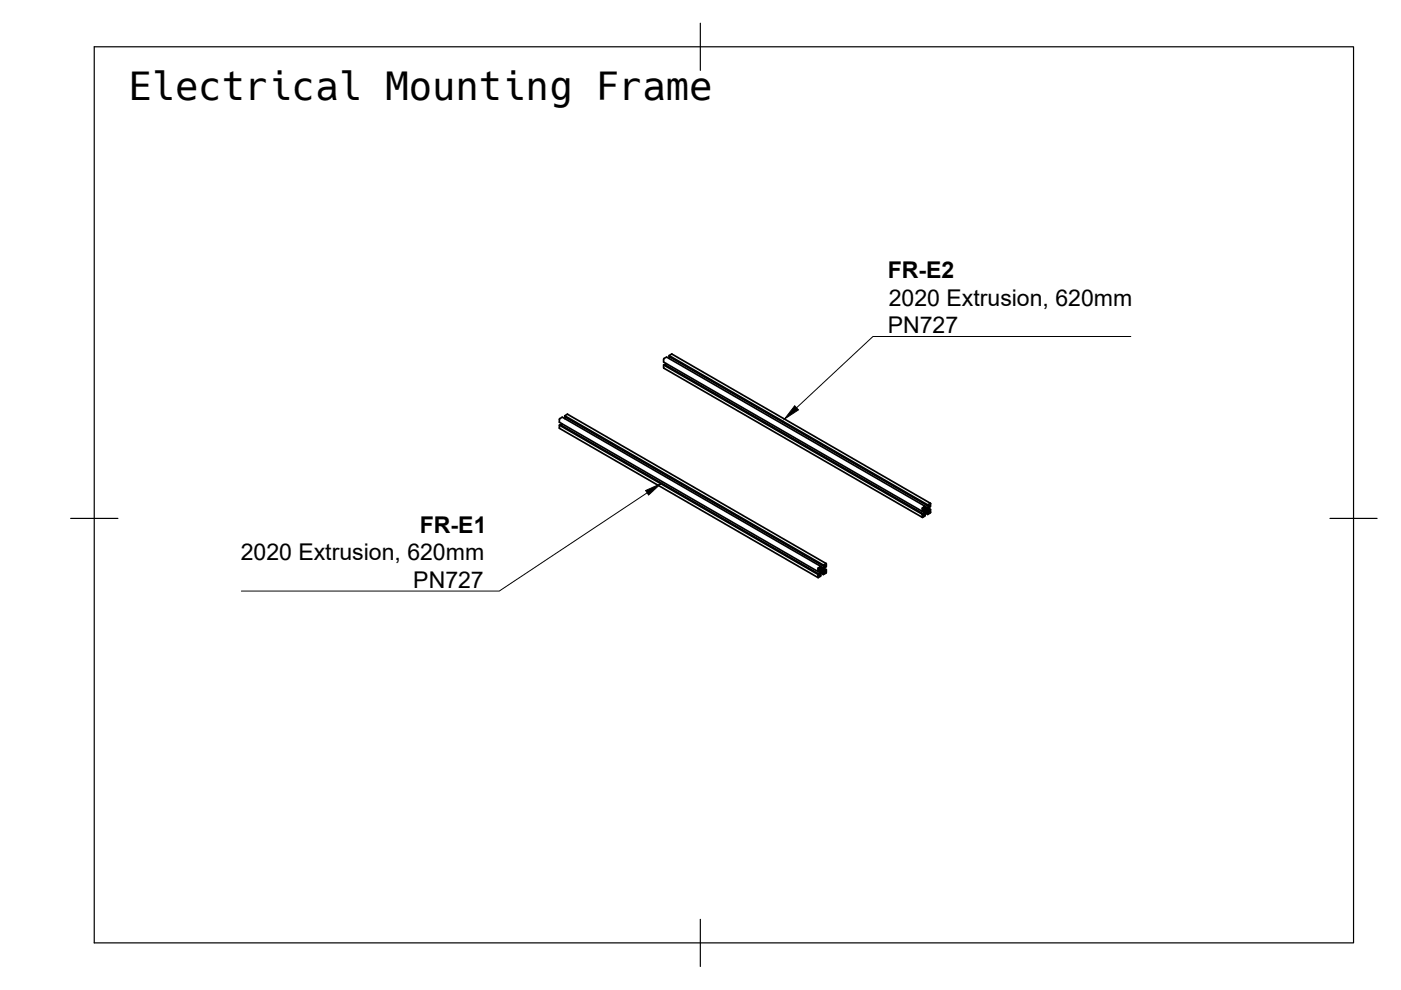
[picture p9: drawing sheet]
<svg xmlns="http://www.w3.org/2000/svg" width="297mm" height="210mm" viewBox="0 0 297 210" stroke-linecap="round" stroke-linejoin="round" font-family="sans-serif">
<!-- layer: Visible -->
<g fill="none" stroke="#000" stroke-width=".36">
<path d="M140.7 78v-.6l.2-.1 54.8 31.6-.2 .1M140.7 77.4l54.8 31.6 .1 .7M140.7 76.2v.6l54.8 31.6 .2-.1 .1-.3 .2 .1v.3M140.7 78h.1M140.7 76.1l.6-.4 54.9 31.7-.7 .4v.6l.5 .3-.2 .5M140.7 78.1l54.9 31.6M141.2 77.1l-.1 .3M141.9 75.4l54.8 31.6v.2M142 75.7l-.1 .3M142.4 75.1l-.5 .3v.2l54.8 31.6h.2M142.4 75.1l54.9 31.6M118.6 90.8v-.7l.2-.1 54.8 31.7-.2 .1"/>
<path d="M118.6 90.1l54.8 31.7 .1 .6M118.6 88.9v.6l54.8 31.7 .3-.5 .2 .2v.2M118.6 90.7l54.8 31.8M118.6 88.9l.6-.5 54.8 31.7-.6 .5v.6l.5 .3-.2 .4M119.1 89.8l-.1 .3M119.7 88.2l54.9 31.6v.2M119.9 88.4l-.2 .4M174.8 119.9l-.2 .5M175.1 119.5l-.5 .3M175.1 119.5l.1 .7h-.4M175.2 119.5l-54.9-31.7-.6 .4v.2l54.9 31.6 .2-.1M195.7 108.9v.2"/>
<path d="M195.7 108.3l.3 .2v.2M195.7 108.2l.3 .3M195.7 108.2l.4 .2M196.1 107.6l.3 .2-.4-.2 .4 .2-.2 .1-.3-.1 .3-.4 .5 .2-.3 .2M196.2 109.2v.2l-.6 .3M196.3 108.7l.4 .2v.2M196.4 108l.2 .1-.3 .3zM196.6 108.5l.3 .2-.2 .2M196.8 107.9l.3 .2v.3M196.8 107.7l.5 .3-.2 .1M196.8 107.1l-.1 .5M196.9 108.7l-.2-.2-.5 .3-.3 .5 .3-.1-.2-.1"/>
<path d="M197.1 107.5v-.3l-.3 .5-.1 .3 .1 .3 .3 .1-.3-.2M197.2 106.7l-.5 .3M197.2 106.7l.1 .1M197.3 106.8v.6h-.4M197.3 108l-.1 .7-.5 .4-.5-.3M173.6 121.7v.2M173.6 121l.3 .2v.3M173.6 120.9l.3 .3M173.6 120.9l.4 .3M174 120.3l.3 .3M174 121.5l.6 .3 .5-.3M174 121.9v.2l-.5 .3"/>
<path d="M174.2 121.4l.4 .2v.2M174.3 120.7l.2 .1-.3 .4zM174.3 120.5l.3-.1-.6-.3-.2 .5 .3 .1 .2-.1-.4-.2 .4 .2M174.5 121.3l.3 .2-.2 .1M174.7 120.7l.3 .2v.3M174.7 120.5l.5 .3-.2 .1M174.8 121.5l-.2-.3-.5 .3-.3 .6 .2-.2-.1-.1M175 120.3v-.4l-.4 .9 .1 .3 .3 .1-.3-.2M175.2 120.8l-.1 .7"/>
</g>
<!-- layer: Border -->
<path d="M20 9.9h267v190h-267zM148.5 4.9v10M15 109.9h10M282 109.9h10M148.5 194.9v10" fill="none" stroke="#000" stroke-width=".25"/>
<!-- layer: Annotations -->
<path d="M168.5 86l.8 .9-3 2zM136.9 104l3.2-1.5-2.6 2.5z" fill="#000" stroke="#000" stroke-width=".21"/>
<path d="M239.8 71.3h-54.7l-16.2 15.2M137.2 104.5l-31.3 20.8h-54.7" fill="none" stroke="#000" stroke-width=".21"/>
<text font-size="8.2" x="27.2" y="21.2">Electrical Mounting Frame</text>
<g font-size="4.9">
<text x="188.2" y="59">FR-E2</text>
<text x="188.4" y="64.8">2020 Extrusion, 620mm</text>
<text x="188.2" y="70.6">PN727</text>
<text x="89" y="112.9">FR-E1</text>
<text x="51" y="118.8">2020 Extrusion, 620mm</text>
<text x="87.6" y="124.6">PN727</text>
</g>
</svg>
